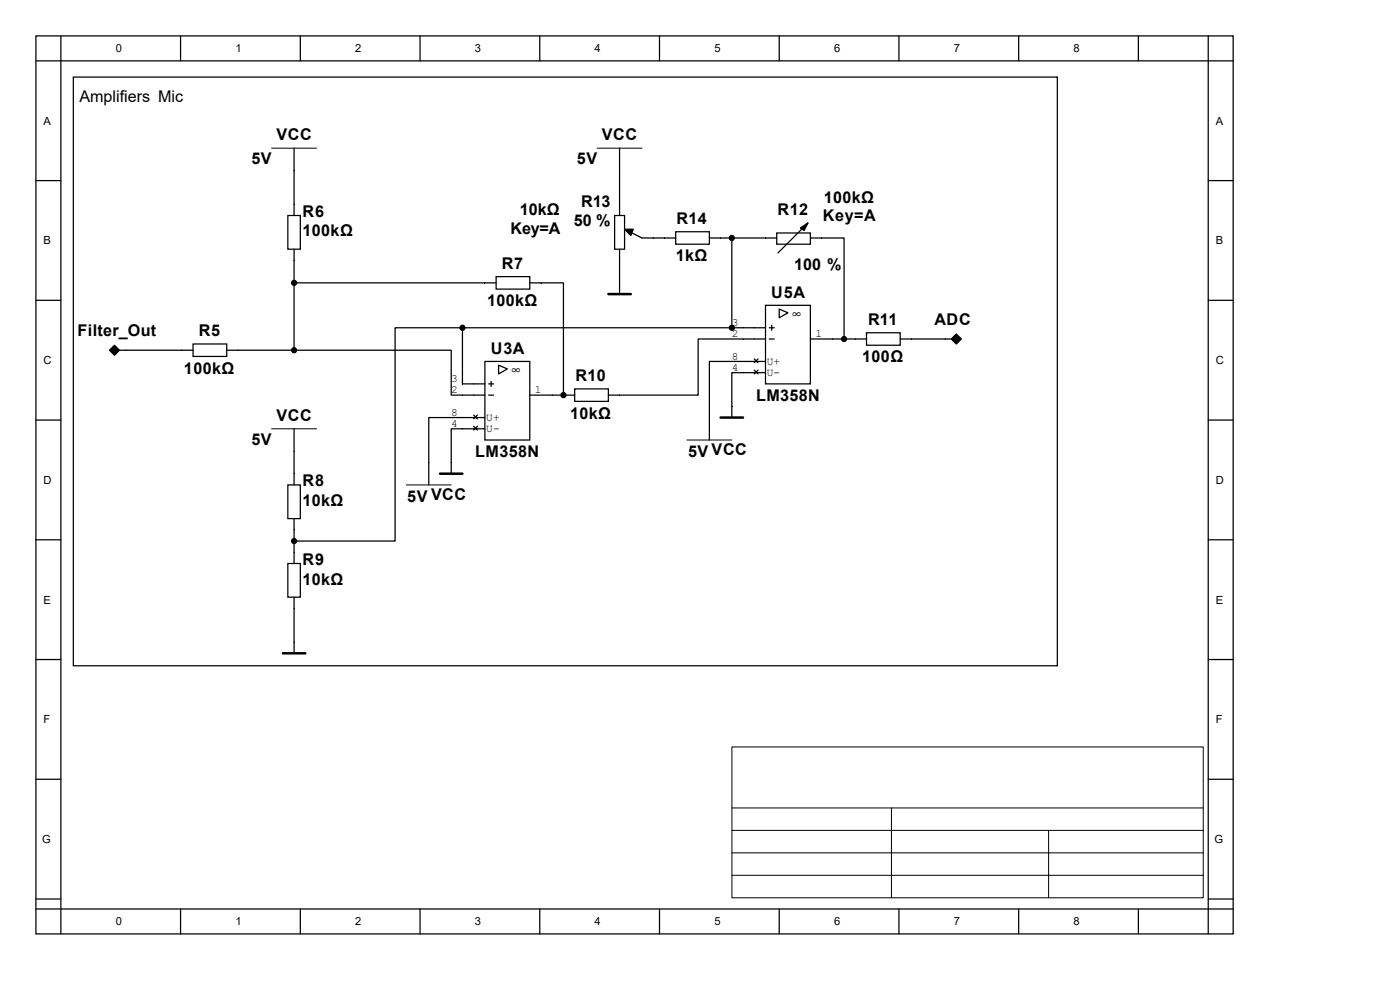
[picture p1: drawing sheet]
<svg xmlns="http://www.w3.org/2000/svg" width="297mm" height="210mm" viewBox="0 0 297 210" stroke-linecap="round" stroke-linejoin="round" font-family="sans-serif">
<g fill="none" stroke="#000" stroke-width=".26">
<path d="M7.6 7.6h254v190.5h-254zM7.6 12.9h254M12.9 7.6v190.5M15.6 16.4h208.7v124.8h-208.7zM38.3 7.6v5.3M63.7 7.6v5.3M89.1 7.6v5.3M114.5 7.6v5.3M139.9 7.6v5.3M165.3 7.6v5.3M190.7 7.6v5.3M216.1 7.6v5.3"/>
<path d="M241.5 7.6v5.3M256.3 7.6v190.5M7.6 38.3h5.3M62.4 31.4v14.3M131.4 31.4v14.3M256.3 38.3h5.3M61.1 45.7h2.6v7.2h-2.6zM62.4 52.9v21.4M105.3 58.7h7.1v2.6h-7.1zM130.4 45.7h2.1v7.2h-2.1zM131.4 52.9v9.5M132.5 48.6l3.7 1.9h7.2"/>
<path d="M143.4 49.2h7.1v2.6h-7.1zM150.5 50.5h14.3M155.3 50.5v19M164.8 49.4h7.1v2.4h-7.1zM171.4 47.3l-6.4 6.4M171.9 50.5h7.2v21.4M7.6 63.7h5.3M24.3 73.5l.8 .8-.8 .8-.8-.8zM25.3 74.3h15.7M41 73h7.1v2.6h-7.1zM48.1 74.3h14.3M62.4 74.3h33.3v9.5h7.2"/>
<path d="M62.4 60h42.9M98.1 69.5h-14.3v45.3h-21.4M98.1 69.5v11.9h4.8M98.1 69.5h64.3M102.9 76.7h9.5v16.6h-9.5zM105.8 77.5l1.8 .8-1.8 1zM112.4 60h7.1v23.8M160 76.1l.8 .8M160 78.5l.8 .8M160.8 76.1l-.8 .8M160.8 78.5l-.8 .8M162.4 64.8h9.5v16.6h-9.5z"/>
<path d="M162.4 76.7h-11.9v16.6M162.4 71.9h-14.3v11.9h-19M162.4 79.1h-7.1v9.5M163.2 71.9h1.1M163.2 69.5h1.1M163.7 69v1.1M165.3 65.6l1.9 .8-1.9 1zM171.9 71.9h11.9M183.8 70.6h7.2v2.6h-7.2zM191 71.9h10.8M202.1 71.9l.8-.8 .8 .8-.8 .8zM256.3 63.7h5.3"/>
<path d="M7.6 89.1h5.3M62.4 91v11.9M100.5 88.1l.8 .7M100.5 90.4l.8 .8M101.3 88.1l-.8 .7M101.3 90.4l-.8 .8M102.9 88.6h-11.9v14.3M102.9 91h-7.2v9.5M103.7 83.8h1M103.7 81.4h1M104.2 80.9v1.1M112.4 83.8h9.5"/>
<path d="M121.9 82.5h7.2v2.6h-7.2zM256.3 89.1h5.3M7.6 114.5h5.3M61.1 102.9h2.6v7.1h-2.6zM61.1 119.5h2.6v7.2h-2.6zM62.4 110v9.5M256.3 114.5h5.3M7.6 139.9h5.3M62.4 126.7v11.9M256.3 139.9h5.3M7.6 165.3h5.3M256.3 165.3h5.3"/>
<path d="M7.6 190.7h5.3M7.6 192.8h254M38.3 192.8v5.3M63.7 192.8v5.3M89.1 192.8v5.3M114.5 192.8v5.3M139.9 192.8v5.3M165.3 192.8v5.3M190.7 192.8v5.3M216.1 192.8v5.3M241.5 192.8v5.3M256.3 190.7h5.3"/>
</g>
<g fill="none" stroke="#000" stroke-width=".21">
<path d="M57.6 31.4h9.6M126.7 31.4h9.5M24.3 74l.3 .3-.3 .3-.3-.3zM202.6 71.9l.3-.3 .2 .3-.2 .3zM57.6 91h9.6M145.7 93.3h9.6M86.2 102.9h9.5M155.3 158.5h100v32h-100zM155.3 171.4h100M155.3 176.2h100M189.1 171.4v19M222.5 176.2v14.2"/>
<path d="M155.3 180.9h100M155.3 185.7h100"/>
</g>
<g fill="#000" stroke="#000" stroke-width=".26">
<path d="M132.5 48.6h1.9l-.6 1.4zM169.8 48.4l1.6-1.1-.8 1.6z"/>
<path d="M24.3 73.2l1 1.1-1 1.1-1.1-1.1z" fill-rule="evenodd"/>
<path d="M201.8 71.9l1.1-1 1 1-1 1.1z" fill-rule="evenodd"/>
<circle cx="155.3" cy="50.5" r=".53"/>
<circle cx="62.4" cy="60" r=".53"/>
<circle cx="62.4" cy="74.3" r=".53"/>
<circle cx="98.1" cy="69.5" r=".53"/>
<circle cx="155.3" cy="69.5" r=".53"/>
<circle cx="179.1" cy="71.9" r=".53"/>
<circle cx="119.5" cy="83.8" r=".53"/>
<circle cx="62.4" cy="114.8" r=".53"/>
</g>
<path d="M129.1 62.4h4.7M152.9 88.6h4.7M93.3 100.5h4.8M60 138.6h4.8" fill="none" stroke="#000" stroke-width=".53"/>
<g font-size="3.4">
<text x="16.8" y="21.6">Amplifiers Mic</text>
<text x="58.7" y="29.8">VCC</text>
<text x="127.7" y="29.8">VCC</text>
<text x="53.3" y="34.8">5V</text>
<text x="122.4" y="34.8">5V</text>
<text x="64.2" y="45.9">R6</text>
<text x="110.3" y="45.7">10kΩ</text>
<text x="123.3" y="43.8">R13</text>
<text x="143.5" y="47.5">R14</text>
<text x="165" y="45.7">R12</text>
<text x="174.5" y="46.9">Key=A</text>
<text x="174.8" y="43">100kΩ</text>
<text x="64.2" y="50.2">100kΩ</text>
<text x="108.3" y="49.6">Key=A</text>
<text x="121.7" y="48">50 %</text>
<text x="106.5" y="57.1">R7</text>
<text x="143.4" y="55.5">1kΩ</text>
<text x="168.5" y="57.3">100 %</text>
<text x="103.3" y="65">100kΩ</text>
<text x="163.6" y="63.1">U5A</text>
<text x="16.5" y="71.3">Filter_Out</text>
<text x="42.2" y="71.3">R5</text>
<text x="168" y="67.6">∞</text>
<text x="184.1" y="69">R11</text>
<text x="198.2" y="69">ADC</text>
<text x="104.1" y="75.1">U3A</text>
<text x="182.9" y="76.9">100Ω</text>
<text x="39" y="79.3">100kΩ</text>
<text x="108.4" y="79.5">∞</text>
<text x="122.1" y="80.9">R10</text>
<text x="58.7" y="89.3">VCC</text>
<text x="120.9" y="88.8">10kΩ</text>
<text x="160.4" y="85.1">LM358N</text>
<text x="53.3" y="94.4">5V</text>
<text x="100.8" y="97">LM358N</text>
<text x="146" y="97">5V VCC</text>
<text x="64.2" y="103.1">R8</text>
<text x="64.2" y="107.3">10kΩ</text>
<text x="86.4" y="106.5">5V VCC</text>
<text x="64.2" y="119.8">R9</text>
<text x="64.2" y="124">10kΩ</text>
</g>
<g font-size="2.4">
<text x="24.6" y="11.1">0</text>
<text x="50" y="11.1">1</text>
<text x="75.4" y="11.1">2</text>
<text x="100.8" y="11.1">3</text>
<text x="126.2" y="11.1">4</text>
<text x="151.6" y="11.1">5</text>
<text x="177" y="11.1">6</text>
<text x="202.4" y="11.1">7</text>
<text x="227.8" y="11.1">8</text>
<text x="9.2" y="26.5">A</text>
<text x="257.9" y="26.5">A</text>
<text x="9.2" y="51.9">B</text>
<text x="257.9" y="51.9">B</text>
<text x="155.3" y="69.1">3</text>
<text x="155.3" y="71.5">2</text>
<text x="173" y="71.5">1</text>
<text x="9.2" y="77.3">C</text>
<text x="155.3" y="76.3">8</text>
<text x="162.7" y="77.3">U+</text>
<text x="257.9" y="77.3">C</text>
<text x="95.7" y="81">3</text>
<text x="95.7" y="83.4">2</text>
<text x="113.5" y="83.4">1</text>
<text x="155.3" y="78.7">4</text>
<text x="162.7" y="79.7">U-</text>
<text x="95.7" y="88.2">8</text>
<text x="103.1" y="89.2">U+</text>
<text x="95.7" y="90.6">4</text>
<text x="103.1" y="91.6">U-</text>
<text x="9.2" y="102.7">D</text>
<text x="257.9" y="102.7">D</text>
<text x="9.2" y="128.1">E</text>
<text x="257.9" y="128.1">E</text>
<text x="9.2" y="153.5">F</text>
<text x="257.9" y="153.5">F</text>
<text x="8.9" y="178.9">G</text>
<text x="257.6" y="178.9">G</text>
<text x="24.6" y="196.3">0</text>
<text x="50" y="196.3">1</text>
<text x="75.4" y="196.3">2</text>
<text x="100.8" y="196.3">3</text>
<text x="126.2" y="196.3">4</text>
<text x="151.6" y="196.3">5</text>
<text x="177" y="196.3">6</text>
<text x="202.4" y="196.3">7</text>
<text x="227.8" y="196.3">8</text>
</g>
</svg>
